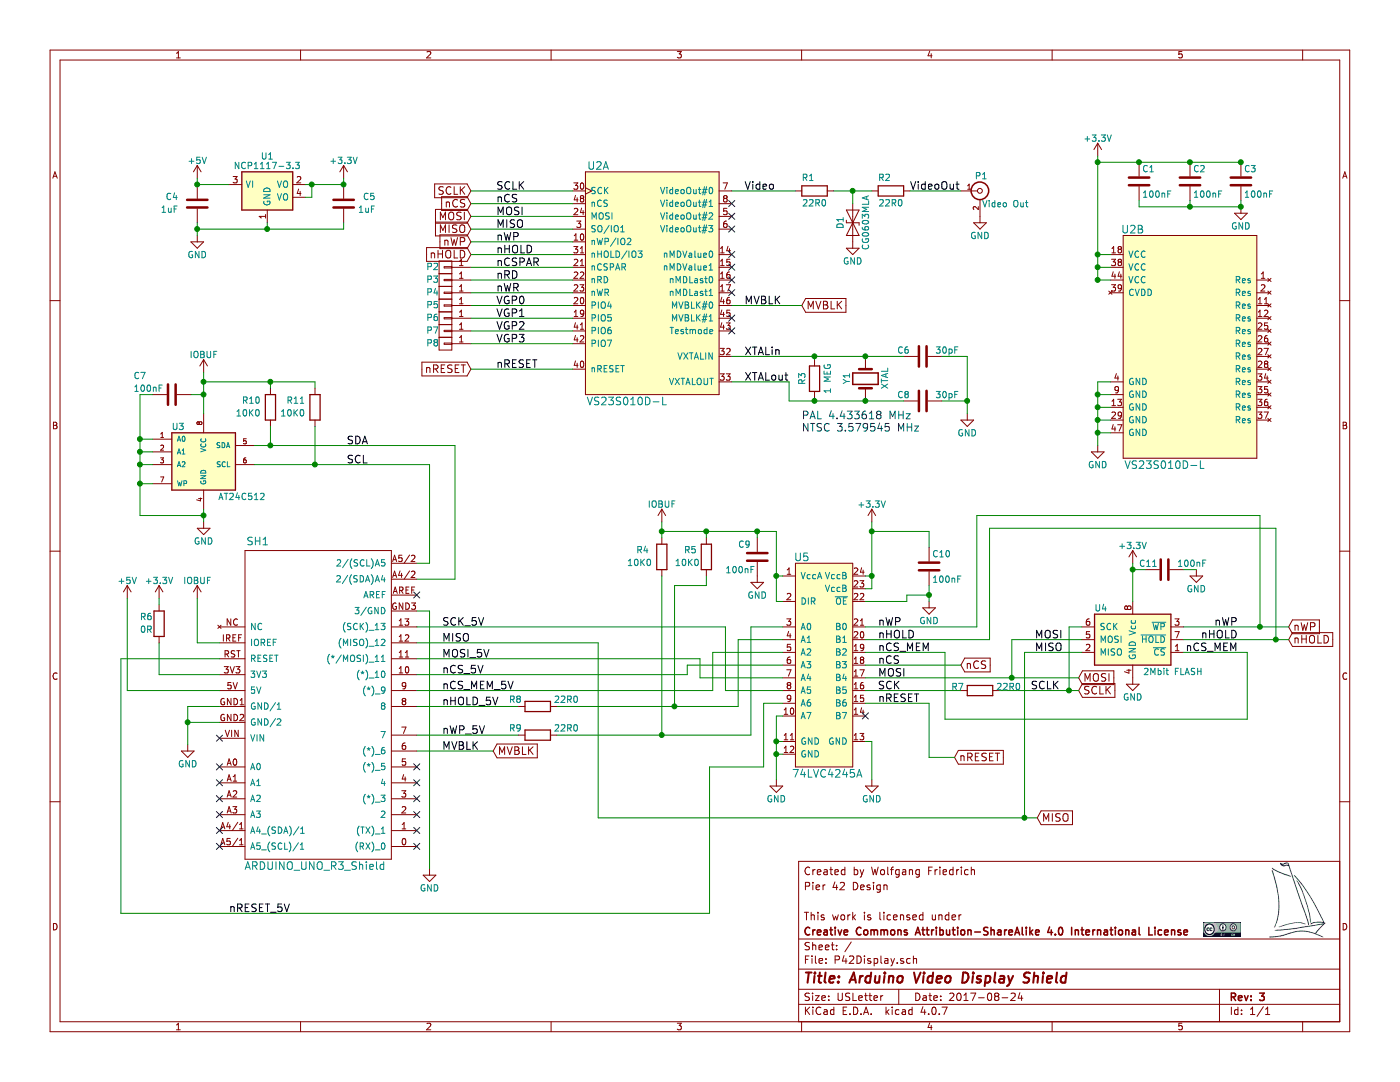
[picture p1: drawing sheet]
EESchema Schematic File Version 2
LIBS:power
LIBS:device
LIBS:transistors
LIBS:conn
LIBS:linear
LIBS:regul
LIBS:74xx
LIBS:cmos4000
LIBS:adc-dac
LIBS:memory
LIBS:xilinx
LIBS:microcontrollers
LIBS:dsp
LIBS:microchip
LIBS:analog_switches
LIBS:motorola
LIBS:texas
LIBS:intel
LIBS:audio
LIBS:interface
LIBS:digital-audio
LIBS:philips
LIBS:display
LIBS:cypress
LIBS:siliconi
LIBS:opto
LIBS:atmel
LIBS:contrib
LIBS:valves
LIBS:P42Display
LIBS:shield_arduino
LIBS:P42Display-cache
EELAYER 25 0
EELAYER END
$Descr USLetter 11000 8500
encoding utf-8
Sheet 1 1
Title "Arduino Video Display Shield"
Date "2017-08-24"
Rev "3"
Comp "Creative Commons Attribution-ShareAlike 4.0 International License"
Comment1 "This work is licensed under "
Comment2 ""
Comment3 "Pier 42 Design"
Comment4 "Created by Wolfgang Friedrich"
$EndDescr
$Comp
L BNC P1
U 1 1
P 7700 1500
F 0 "P1" H 7710 1620 50  0000 C CNN
F 1 "Video Out" H 7900 1400 50  0000 C CNN
F 2 "project:CUI_RCJ-01x" H 7700 1500 50  0001 C CNN
F 3 "" H 7700 1500 50  0000 C CNN
F 4 "CONN RCA JACK MONO 3.2MM R/A" H 7700 1500 60  0001 C CNN "BOM Description"
F 5 "CUI" H 7700 1500 60  0001 C CNN "Mfr1"
F 6 "RCJ-014" H 7700 1500 60  0001 C CNN "Mfr1PN"
	1    7700 1500
	1    0    0    -1  
$EndComp
$Comp
L VS23S010C-L U2
U 1 1
P 4600 3100
F 0 "U2" H 4700 4900 60  0000 C CNN
F 1 "VS23S010D-L" H 4925 3050 60  0000 C CNN
F 2 "Housings_QFP:LQFP-48_7x7mm_Pitch0.5mm" H 5750 3700 60  0001 C CNN
F 3 "" H 5750 3700 60  0001 C CNN
F 4 "VLSI" H 4600 3100 60  0001 C CNN "Mfr1"
F 5 "IC SPI PARALLEL MEM+VIDEO OUT, TQFP-48" H 4600 3100 60  0001 C CNN "BOM Description"
F 6 "VS23S010D-L" H 4600 3100 60  0001 C CNN "Mfr1PN"
	1    4600 3100
	1    0    0    -1  
$EndComp
$Comp
L VS23S010C-L U2
U 2 1
P 8825 3600
F 0 "U2" H 8900 5400 60  0000 C CNN
F 1 "VS23S010D-L" H 9150 3550 60  0000 C CNN
F 2 "Housings_QFP:LQFP-48_7x7mm_Pitch0.5mm" H 9975 4200 60  0001 C CNN
F 3 "" H 9975 4200 60  0001 C CNN
F 4 "VLSI" H 8825 3600 60  0001 C CNN "Mfr1"
F 5 "IC SPI PARALLEL MEM+VIDEO OUT, TQFP-48" H 8825 3600 60  0001 C CNN "BOM Description"
F 6 "VS23S010D-L" H 8825 3600 60  0001 C CNN "Mfr1PN"
	2    8825 3600
	1    0    0    -1  
$EndComp
$Comp
L GND #PWR01
U 1 1
P 8625 3500
F 0 "#PWR01" H 8625 3250 50  0001 C CNN
F 1 "GND" H 8625 3350 50  0000 C CNN
F 2 "" H 8625 3500 50  0000 C CNN
F 3 "" H 8625 3500 50  0000 C CNN
	1    8625 3500
	1    0    0    -1  
$EndComp
$Comp
L C C3
U 1 1
P 9750 1425
F 0 "C3" H 9775 1525 50  0000 L CNN
F 1 "100nF" H 9775 1325 50  0000 L CNN
F 2 "Capacitors_SMD:C_0603" H 9788 1275 50  0001 C CNN
F 3 "" H 9750 1425 50  0000 C CNN
F 4 "Cap, 100nF, +-10%, X7R, 0603" H 9750 1425 60  0001 C CNN "BOM Description"
F 5 "generic" H 9750 1425 60  0001 C CNN "Mfr1"
F 6 "na" H 9750 1425 60  0001 C CNN "Mfr1PN"
	1    9750 1425
	1    0    0    -1  
$EndComp
$Comp
L GND #PWR02
U 1 1
P 9750 1625
F 0 "#PWR02" H 9750 1375 50  0001 C CNN
F 1 "GND" H 9750 1475 50  0000 C CNN
F 2 "" H 9750 1625 50  0000 C CNN
F 3 "" H 9750 1625 50  0000 C CNN
	1    9750 1625
	1    0    0    -1  
$EndComp
$Comp
L ARDUINO_as_UNO SH1
U 1 1
P 2475 5600
F 0 "SH1" H 2025 6950 60  0000 C CNN
F 1 "ARDUINO_UNO_R3_Shield" H 2475 4400 60  0000 C CNN
F 2 "SHIELD_ARDUINO:ARDUINO_as_UNO_R3_CONTOUR" H 2275 5375 60  0001 C CNN
F 3 "" H 2275 5375 60  0000 C CNN
F 4 "Header Arduino Shield " H 2475 5600 60  0001 C CNN "BOM Description"
	1    2475 5600
	1    0    0    -1  
$EndComp
$Comp
L +3.3V #PWR03
U 1 1
P 1250 4700
F 0 "#PWR03" H 1250 4550 50  0001 C CNN
F 1 "+3.3V" H 1250 4840 50  0000 C CNN
F 2 "" H 1250 4700 50  0000 C CNN
F 3 "" H 1250 4700 50  0000 C CNN
	1    1250 4700
	1    0    0    -1  
$EndComp
$Comp
L +3.3V #PWR04
U 1 1
P 8625 1225
F 0 "#PWR04" H 8625 1075 50  0001 C CNN
F 1 "+3.3V" H 8625 1365 50  0000 C CNN
F 2 "" H 8625 1225 50  0000 C CNN
F 3 "" H 8625 1225 50  0000 C CNN
	1    8625 1225
	1    0    0    -1  
$EndComp
$Comp
L C C2
U 1 1
P 9350 1425
F 0 "C2" H 9375 1525 50  0000 L CNN
F 1 "100nF" H 9375 1325 50  0000 L CNN
F 2 "Capacitors_SMD:C_0603" H 9388 1275 50  0001 C CNN
F 3 "" H 9350 1425 50  0000 C CNN
F 4 "Cap, 100nF, +-10%, X7R, 0603" H 9350 1425 60  0001 C CNN "BOM Description"
F 5 "generic" H 9350 1425 60  0001 C CNN "Mfr1"
F 6 "na" H 9350 1425 60  0001 C CNN "Mfr1PN"
	1    9350 1425
	1    0    0    -1  
$EndComp
$Comp
L C C1
U 1 1
P 8950 1425
F 0 "C1" H 8975 1525 50  0000 L CNN
F 1 "100nF" H 8975 1325 50  0000 L CNN
F 2 "Capacitors_SMD:C_0603" H 8988 1275 50  0001 C CNN
F 3 "" H 8950 1425 50  0000 C CNN
F 4 "Cap, 100nF, +-10%, X7R, 0603" H 8950 1425 60  0001 C CNN "BOM Description"
F 5 "generic" H 8950 1425 60  0001 C CNN "Mfr1"
F 6 "na" H 8950 1425 60  0001 C CNN "Mfr1PN"
	1    8950 1425
	1    0    0    -1  
$EndComp
$Comp
L R R3
U 1 1
P 6400 2975
F 0 "R3" V 6300 2975 50  0000 C CNN
F 1 "1 MEG" V 6500 2975 50  0000 C CNN
F 2 "Resistors_SMD:R_0603" V 6330 2975 50  0001 C CNN
F 3 "" H 6400 2975 50  0000 C CNN
F 4 "RES, 1MEG, 1%, 0.125W, 0603" V 6400 2975 60  0001 C CNN "BOM Description"
	1    6400 2975
	1    0    0    -1  
$EndComp
$Comp
L Crystal Y1
U 1 1
P 6800 2975
F 0 "Y1" H 6800 3125 50  0000 C CNN
F 1 "XTAL" H 6800 2825 50  0000 C CNN
F 2 "Crystals:Crystal_SMD_HC49-SD" H 6800 2975 50  0001 C CNN
F 3 "" H 6800 2975 50  0000 C CNN
F 4 "CRYSTAL 3.579545MHZ 18PF NTSC HC-49-SMD" H 6800 2975 60  0001 C CNN "BOM Description"
F 5 "Abracon" H 6800 2975 60  0001 C CNN "Mfr1"
F 6 "ABLS-3.579545MHZ-D-4-T" H 6800 2975 60  0001 C CNN "Mfr1PN"
F 7 "PAL" H 6800 2975 60  0001 C CNN "Note"
F 8 "CRYSTAL 4.433619MHZ 18PF PAL HC49-SMD" H 6800 2975 60  0001 C CNN "BOM2"
F 9 "Abracon" H 6800 2975 60  0001 C CNN "Mfr2"
F 10 "ABLS-4.433619MHZ-B4-T" H 6800 2975 60  0001 C CNN "Mfr2PN"
	1    6800 2975
	0    -1   -1   0   
$EndComp
$Comp
L C C6
U 1 1
P 7250 2800
F 0 "C6" V 7200 2600 50  0000 L CNN
F 1 "30pF" V 7200 2900 50  0000 L CNN
F 2 "Capacitors_SMD:C_0603" H 7288 2650 50  0001 C CNN
F 3 "" H 7250 2800 50  0000 C CNN
F 4 "Cap Cer, 30pF, +-10%, NP0, 0603" V 7250 2800 60  0001 C CNN "BOM Description"
F 5 "generic" V 7250 2800 60  0001 C CNN "Mfr1"
F 6 "na" V 7250 2800 60  0001 C CNN "Mfr1PN"
	1    7250 2800
	0    1    1    0   
$EndComp
Text Label 3900 2900 0    60   ~ 0
nRESET
$Comp
L GND #PWR05
U 1 1
P 7600 3250
F 0 "#PWR05" H 7600 3000 50  0001 C CNN
F 1 "GND" H 7600 3100 50  0000 C CNN
F 2 "" H 7600 3250 50  0000 C CNN
F 3 "" H 7600 3250 50  0000 C CNN
	1    7600 3250
	1    0    0    -1  
$EndComp
$Comp
L GND #PWR06
U 1 1
P 7700 1700
F 0 "#PWR06" H 7700 1450 50  0001 C CNN
F 1 "GND" H 7700 1550 50  0000 C CNN
F 2 "" H 7700 1700 50  0000 C CNN
F 3 "" H 7700 1700 50  0000 C CNN
	1    7700 1700
	1    0    0    -1  
$EndComp
$Comp
L +5V #PWR07
U 1 1
P 1000 4700
F 0 "#PWR07" H 1000 4550 50  0001 C CNN
F 1 "+5V" H 1000 4840 50  0000 C CNN
F 2 "" H 1000 4700 50  0000 C CNN
F 3 "" H 1000 4700 50  0000 C CNN
	1    1000 4700
	1    0    0    -1  
$EndComp
Text Notes 6300 3400 0    60   ~ 0
PAL 4.433618 MHz\nNTSC 3.579545 MHz
$Comp
L C C8
U 1 1
P 7250 3150
F 0 "C8" V 7200 2950 50  0000 L CNN
F 1 "30pF" V 7200 3250 50  0000 L CNN
F 2 "Capacitors_SMD:C_0603" H 7288 3000 50  0001 C CNN
F 3 "" H 7250 3150 50  0000 C CNN
F 4 "Cap Cer, 30pF, +-10%, NP0, 0603" V 7250 3150 60  0001 C CNN "BOM Description"
F 5 "generic" V 7250 3150 60  0001 C CNN "Mfr1"
F 6 "na" V 7250 3150 60  0001 C CNN "Mfr1PN"
	1    7250 3150
	0    1    1    0   
$EndComp
$Comp
L R R2
U 1 1
P 7000 1500
F 0 "R2" V 7100 1550 50  0000 C CNN
F 1 "22R0" V 6900 1500 50  0000 C CNN
F 2 "Resistors_SMD:R_0603" V 6930 1500 50  0001 C CNN
F 3 "" H 7000 1500 50  0000 C CNN
F 4 "RES, 22R0, 1%, 0.1W, 0603" V 7000 1500 60  0001 C CNN "BOM Description"
	1    7000 1500
	0    -1   -1   0   
$EndComp
$Comp
L GND #PWR08
U 1 1
P 1475 5850
F 0 "#PWR08" H 1475 5600 50  0001 C CNN
F 1 "GND" H 1475 5700 50  0000 C CNN
F 2 "" H 1475 5850 50  0000 C CNN
F 3 "" H 1475 5850 50  0000 C CNN
	1    1475 5850
	1    0    0    -1  
$EndComp
$Comp
L GND #PWR09
U 1 1
P 3375 6825
F 0 "#PWR09" H 3375 6575 50  0001 C CNN
F 1 "GND" H 3375 6675 50  0000 C CNN
F 2 "" H 3375 6825 50  0000 C CNN
F 3 "" H 3375 6825 50  0000 C CNN
	1    3375 6825
	1    0    0    -1  
$EndComp
Text Label 3475 4925 0    60   ~ 0
SCK_5V
Text Label 3475 5050 0    60   ~ 0
MISO
Text Label 3475 5175 0    60   ~ 0
MOSI_5V
Text Label 3475 5300 0    60   ~ 0
nCS_5V
Text Label 3475 5775 0    60   ~ 0
nWP_5V
Text Label 3475 5550 0    60   ~ 0
nHOLD_5V
Text Label 3475 5425 0    60   ~ 0
nCS_MEM_5V
Text Label 3475 5900 0    60   ~ 0
MVBLK
$Comp
L GND #PWR010
U 1 1
P 6850 6125
F 0 "#PWR010" H 6850 5875 50  0001 C CNN
F 1 "GND" H 6850 5975 50  0000 C CNN
F 2 "" H 6850 6125 50  0000 C CNN
F 3 "" H 6850 6125 50  0000 C CNN
	1    6850 6125
	1    0    0    -1  
$EndComp
Text Label 3900 1500 0    60   ~ 0
SCLK
Text Label 3900 1600 0    60   ~ 0
nCS
Text Label 3900 1700 0    60   ~ 0
MOSI
Text Label 3900 1800 0    60   ~ 0
MISO
Text Label 3900 1900 0    60   ~ 0
nWP
Text Label 3900 2000 0    60   ~ 0
nHOLD
Text Label 5850 2400 0    60   ~ 0
MVBLK
Text Label 6900 5125 0    60   ~ 0
nCS_MEM
Text Label 6900 5025 0    60   ~ 0
nHOLD
Text Label 6900 4925 0    60   ~ 0
nWP
Text Label 6900 5325 0    60   ~ 0
MOSI
Text Label 6900 5225 0    60   ~ 0
nCS
$Comp
L AT24CS64-SSHM U3
U 1 1
P 1600 3600
F 0 "U3" H 1400 3850 50  0000 C CNN
F 1 "AT24C512" H 1900 3300 50  0000 C CNN
F 2 "SMD_Packages:SOIC-8-N" H 1600 3600 50  0001 C CIN
F 3 "" H 1600 3600 50  0000 C CNN
F 4 "AT24CS64-SSHM" H 1600 3600 60  0001 C CNN "Mfr1PN"
F 5 "Atmel" H 1600 3600 60  0001 C CNN "Mfr1"
F 6 "IC, Memory, I2C, 512Kbit, SO-08" H 1600 3600 60  0001 C CNN "BOM Description"
	1    1600 3600
	1    0    0    -1  
$EndComp
$Comp
L GND #PWR011
U 1 1
P 1600 4100
F 0 "#PWR011" H 1600 3850 50  0001 C CNN
F 1 "GND" H 1600 3950 50  0000 C CNN
F 2 "" H 1600 4100 50  0000 C CNN
F 3 "" H 1600 4100 50  0000 C CNN
	1    1600 4100
	1    0    0    -1  
$EndComp
$Comp
L C C7
U 1 1
P 1350 3100
F 0 "C7" V 1200 2800 50  0000 L CNN
F 1 "100nF" V 1300 2800 50  0000 L CNN
F 2 "Capacitors_SMD:C_0603" H 1388 2950 50  0001 C CNN
F 3 "" H 1350 3100 50  0000 C CNN
F 4 "Cap, 100nF, +-10%, X7R, 0603" H 1350 3100 60  0001 C CNN "BOM Description"
F 5 "generic" H 1350 3100 60  0001 C CNN "Mfr1"
F 6 "na" H 1350 3100 60  0001 C CNN "Mfr1PN"
	1    1350 3100
	0    1    1    0   
$EndComp
NoConn ~ 5750 1600
NoConn ~ 5750 1700
NoConn ~ 5750 1800
NoConn ~ 5750 2000
NoConn ~ 5750 2100
NoConn ~ 5750 2200
NoConn ~ 5750 2300
NoConn ~ 5750 2500
NoConn ~ 3275 6650
NoConn ~ 3275 6525
NoConn ~ 3275 6400
NoConn ~ 3275 6275
NoConn ~ 3275 6150
NoConn ~ 3275 6025
NoConn ~ 1725 6650
NoConn ~ 1725 6525
NoConn ~ 1725 6400
NoConn ~ 1725 6275
NoConn ~ 1725 6150
NoConn ~ 1725 6025
NoConn ~ 1725 5800
NoConn ~ 3275 4675
Text Label 5850 1500 0    60   ~ 0
Video
Text Label 7150 1500 0    60   ~ 0
VideoOut
Text Label 5850 2800 0    60   ~ 0
XTALin
Text Label 5850 3000 0    60   ~ 0
XTALout
$Comp
L R R1
U 1 1
P 6400 1500
F 0 "R1" V 6500 1550 50  0000 C CNN
F 1 "22R0" V 6300 1500 50  0000 C CNN
F 2 "Resistors_SMD:R_0603" V 6330 1500 50  0001 C CNN
F 3 "" H 6400 1500 50  0000 C CNN
F 4 "RES, 22R0, 1%, 0.1W, 0603" V 6400 1500 60  0001 C CNN "BOM Description"
	1    6400 1500
	0    -1   -1   0   
$EndComp
$Comp
L NCP1117ST33T3G_MountingTab U1
U 1 1
P 2100 1450
F 0 "U1" H 2100 1675 50  0000 C CNN
F 1 "NCP1117-3.3" H 2100 1600 50  0000 C CNN
F 2 "TO_SOT_Packages_SMD:SOT-223" H 2150 1200 50  0001 L CNN
F 3 "" H 2100 1450 50  0000 C CNN
F 4 "IC REG LDO 3.3V 1A SOT223" H 2100 1450 60  0001 C CNN "BOM Description"
F 5 "Diodes Inc" H 2100 1450 60  0001 C CNN "Mfr1"
F 6 "AZ1117EH-3.3TRG1" H 2100 1450 60  0001 C CNN "Mfr1PN"
	1    2100 1450
	1    0    0    -1  
$EndComp
$Comp
L C C5
U 1 1
P 2700 1600
F 0 "C5" H 2450 1550 50  0000 L CNN
F 1 "1uF" H 2450 1650 50  0000 L CNN
F 2 "Capacitors_SMD:C_0603" H 2738 1450 50  0001 C CNN
F 3 "" H 2700 1600 50  0000 C CNN
F 4 "Cap, 1uF, +-10%, X7R, 0603" H 2700 1600 60  0001 C CNN "BOM Description"
F 5 "generic" H 2700 1600 60  0001 C CNN "Mfr1"
F 6 "na" H 2700 1600 60  0001 C CNN "Mfr1PN"
	1    2700 1600
	-1   0    0    1   
$EndComp
$Comp
L C C4
U 1 1
P 1550 1600
F 0 "C4" H 1700 1550 50  0000 L CNN
F 1 "1uF" H 1700 1650 50  0000 L CNN
F 2 "Capacitors_SMD:C_0603" H 1588 1450 50  0001 C CNN
F 3 "" H 1550 1600 50  0000 C CNN
F 4 "Cap, 1uF, +-10%, X7R, 0603" H 1550 1600 60  0001 C CNN "BOM Description"
F 5 "generic" H 1550 1600 60  0001 C CNN "Mfr1"
F 6 "na" H 1550 1600 60  0001 C CNN "Mfr1PN"
	1    1550 1600
	-1   0    0    1   
$EndComp
$Comp
L +5V #PWR012
U 1 1
P 1550 1400
F 0 "#PWR012" H 1550 1250 50  0001 C CNN
F 1 "+5V" H 1550 1540 50  0000 C CNN
F 2 "" H 1550 1400 50  0000 C CNN
F 3 "" H 1550 1400 50  0000 C CNN
	1    1550 1400
	1    0    0    -1  
$EndComp
$Comp
L GND #PWR013
U 1 1
P 1550 1850
F 0 "#PWR013" H 1550 1600 50  0001 C CNN
F 1 "GND" H 1550 1700 50  0000 C CNN
F 2 "" H 1550 1850 50  0000 C CNN
F 3 "" H 1550 1850 50  0000 C CNN
	1    1550 1850
	1    0    0    -1  
$EndComp
$Comp
L +3.3V #PWR014
U 1 1
P 2700 1400
F 0 "#PWR014" H 2700 1250 50  0001 C CNN
F 1 "+3.3V" H 2700 1540 50  0000 C CNN
F 2 "" H 2700 1400 50  0000 C CNN
F 3 "" H 2700 1400 50  0000 C CNN
	1    2700 1400
	1    0    0    -1  
$EndComp
$Comp
L R R6
U 1 1
P 1250 4900
F 0 "R6" H 1350 4850 50  0000 C CNN
F 1 "0R" H 1350 4950 50  0000 C CNN
F 2 "Resistors_SMD:R_0603" V 1180 4900 50  0001 C CNN
F 3 "" H 1250 4900 50  0000 C CNN
F 4 "RES, 0R0, 1A, 0603" V 1250 4900 60  0001 C CNN "BOM Description"
	1    1250 4900
	-1   0    0    1   
$EndComp
Text Label 3900 2500 0    60   ~ 0
VGP1
Text Label 3900 2400 0    60   ~ 0
VGP0
Text Label 3900 2700 0    60   ~ 0
VGP3
Text Label 3900 2600 0    60   ~ 0
VGP2
$Comp
L CONN_01X01 P5
U 1 1
P 3500 2400
F 0 "P5" H 3600 2400 50  0000 C CNN
F 1 "VGP0" H 3800 2400 50  0001 C CNN
F 2 "Measurement_Points:Measurement_Point_Round-TH_Small" H 3500 2400 50  0001 C CNN
F 3 "" H 3500 2400 50  0000 C CNN
	1    3500 2400
	-1   0    0    1   
$EndComp
$Comp
L CONN_01X01 P6
U 1 1
P 3500 2500
F 0 "P6" H 3600 2500 50  0000 C CNN
F 1 "VGP1" H 3800 2500 50  0001 C CNN
F 2 "Measurement_Points:Measurement_Point_Round-TH_Small" H 3500 2500 50  0001 C CNN
F 3 "" H 3500 2500 50  0000 C CNN
	1    3500 2500
	-1   0    0    1   
$EndComp
$Comp
L CONN_01X01 P7
U 1 1
P 3500 2600
F 0 "P7" H 3600 2600 50  0000 C CNN
F 1 "VGP2" H 3800 2600 50  0001 C CNN
F 2 "Measurement_Points:Measurement_Point_Round-TH_Small" H 3500 2600 50  0001 C CNN
F 3 "" H 3500 2600 50  0000 C CNN
	1    3500 2600
	-1   0    0    1   
$EndComp
$Comp
L CONN_01X01 P8
U 1 1
P 3500 2700
F 0 "P8" H 3600 2700 50  0000 C CNN
F 1 "VGP3" V 3600 2700 50  0001 C CNN
F 2 "Measurement_Points:Measurement_Point_Round-TH_Small" H 3500 2700 50  0001 C CNN
F 3 "" H 3500 2700 50  0000 C CNN
	1    3500 2700
	-1   0    0    1   
$EndComp
Text Label 3900 2200 0    60   ~ 0
nRD
Text Label 3900 2100 0    60   ~ 0
nCSPAR
Text Label 3900 2300 0    60   ~ 0
nWR
$Comp
L CONN_01X01 P2
U 1 1
P 3500 2100
F 0 "P2" H 3600 2100 50  0000 C CNN
F 1 "nCS" H 3800 2100 50  0001 C CNN
F 2 "Measurement_Points:Measurement_Point_Round-TH_Small" H 3500 2100 50  0001 C CNN
F 3 "" H 3500 2100 50  0000 C CNN
	1    3500 2100
	-1   0    0    1   
$EndComp
$Comp
L CONN_01X01 P3
U 1 1
P 3500 2200
F 0 "P3" H 3600 2200 50  0000 C CNN
F 1 "nRD" H 3800 2200 50  0001 C CNN
F 2 "Measurement_Points:Measurement_Point_Round-TH_Small" H 3500 2200 50  0001 C CNN
F 3 "" H 3500 2200 50  0000 C CNN
	1    3500 2200
	-1   0    0    1   
$EndComp
$Comp
L CONN_01X01 P4
U 1 1
P 3500 2300
F 0 "P4" H 3600 2300 50  0000 C CNN
F 1 "nWR" V 3600 2300 50  0001 C CNN
F 2 "Measurement_Points:Measurement_Point_Round-TH_Small" H 3500 2300 50  0001 C CNN
F 3 "" H 3500 2300 50  0000 C CNN
	1    3500 2300
	-1   0    0    1   
$EndComp
Text Label 2725 3650 0    60   ~ 0
SCL
Text Label 2725 3500 0    60   ~ 0
SDA
$Comp
L AT25_EEPROM U4
U 1 1
P 8900 5025
F 0 "U4" H 9100 5275 50  0000 L CNN
F 1 "2Mbit FLASH" H 8350 4775 50  0000 L CNN
F 2 "SMD_Packages:SOIC-8-N" H 8550 4975 50  0001 C CNN
F 3 "" H 8550 4975 50  0001 C CNN
F 4 "IC FLASH 2MBIT 8SOIC" H 8900 5025 60  0001 C CNN "BOM Description"
F 5 "W25X20CLSNIG" H 8900 5025 60  0001 C CNN "Mfr1PN"
F 6 "Winbond" H 8900 5025 60  0001 C CNN "Mfr1"
	1    8900 5025
	-1   0    0    -1  
$EndComp
$Comp
L C C11
U 1 1
P 9150 4475
F 0 "C11" V 9100 4275 50  0000 L CNN
F 1 "100nF" V 9100 4575 50  0000 L CNN
F 2 "Capacitors_SMD:C_0603" H 9188 4325 50  0001 C CNN
F 3 "" H 9150 4475 50  0000 C CNN
F 4 "Cap, 100nF, +-10%, X7R, 0603" H 9150 4475 60  0001 C CNN "BOM Description"
F 5 "generic" H 9150 4475 60  0001 C CNN "Mfr1"
F 6 "na" H 9150 4475 60  0001 C CNN "Mfr1PN"
	1    9150 4475
	0    1    1    0   
$EndComp
$Comp
L +3.3V #PWR015
U 1 1
P 8900 4425
F 0 "#PWR015" H 8900 4275 50  0001 C CNN
F 1 "+3.3V" H 8900 4565 50  0000 C CNN
F 2 "" H 8900 4425 50  0000 C CNN
F 3 "" H 8900 4425 50  0000 C CNN
	1    8900 4425
	-1   0    0    -1  
$EndComp
$Comp
L GND #PWR016
U 1 1
P 8900 5325
F 0 "#PWR016" H 8900 5075 50  0001 C CNN
F 1 "GND" H 8900 5175 50  0000 C CNN
F 2 "" H 8900 5325 50  0000 C CNN
F 3 "" H 8900 5325 50  0000 C CNN
	1    8900 5325
	-1   0    0    -1  
$EndComp
$Comp
L GND #PWR017
U 1 1
P 9400 4475
F 0 "#PWR017" H 9400 4225 50  0001 C CNN
F 1 "GND" H 9400 4325 50  0000 C CNN
F 2 "" H 9400 4475 50  0000 C CNN
F 3 "" H 9400 4475 50  0000 C CNN
	1    9400 4475
	1    0    0    -1  
$EndComp
Text Label 9725 5125 2    60   ~ 0
nCS_MEM
Text Label 8325 5425 2    60   ~ 0
SCLK
Text Label 8350 5025 2    60   ~ 0
MOSI
Text Label 8350 5125 2    60   ~ 0
MISO
Text Label 9725 4925 2    60   ~ 0
nWP
Text Label 9725 5025 2    60   ~ 0
nHOLD
$Comp
L R R4
U 1 1
P 5200 4375
F 0 "R4" H 5350 4325 50  0000 C CNN
F 1 "10K0" H 5375 4425 50  0000 C CNN
F 2 "Resistors_SMD:R_0603" V 5130 4375 50  0001 C CNN
F 3 "" H 5200 4375 50  0000 C CNN
F 4 "RES, 10K0, 1%, 0.1W, 0603" V 5200 4375 60  0001 C CNN "BOM Description"
	1    5200 4375
	-1   0    0    1   
$EndComp
$Comp
L R R5
U 1 1
P 5550 4375
F 0 "R5" H 5675 4325 50  0000 C CNN
F 1 "10K0" H 5700 4425 50  0000 C CNN
F 2 "Resistors_SMD:R_0603" V 5480 4375 50  0001 C CNN
F 3 "" H 5550 4375 50  0000 C CNN
F 4 "RES, 10K0, 1%, 0.1W, 0603" V 5550 4375 60  0001 C CNN "BOM Description"
	1    5550 4375
	-1   0    0    1   
$EndComp
$Comp
L D_TVS D1
U 1 1
P 6700 1750
F 0 "D1" H 6700 1850 50  0000 C CNN
F 1 "CG0603MLA" H 6700 1650 50  0000 C CNN
F 2 "Capacitors_SMD:C_0603" H 6700 1750 50  0001 C CNN
F 3 "" H 6700 1750 50  0001 C CNN
F 4 "Diode TVS 8V 30A 0603" H 6700 1750 60  0001 C CNN "BOM Description"
F 5 "Bourns" H 6700 1750 60  0001 C CNN "Mfr1"
F 6 "CG0603MLA-5.5ME" H 6700 1750 60  0001 C CNN "Mfr1PN"
	1    6700 1750
	0    -1   -1   0   
$EndComp
$Comp
L GND #PWR018
U 1 1
P 6700 1900
F 0 "#PWR018" H 6700 1650 50  0001 C CNN
F 1 "GND" H 6700 1750 50  0000 C CNN
F 2 "" H 6700 1900 50  0000 C CNN
F 3 "" H 6700 1900 50  0000 C CNN
	1    6700 1900
	1    0    0    -1  
$EndComp
$Comp
L C C10
U 1 1
P 7300 4450
F 0 "C10" H 7325 4550 50  0000 L CNN
F 1 "100nF" H 7325 4350 50  0000 L CNN
F 2 "Capacitors_SMD:C_0603" H 7338 4300 50  0001 C CNN
F 3 "" H 7300 4450 50  0000 C CNN
F 4 "Cap, 100nF, +-10%, X7R, 0603" H 7300 4450 60  0001 C CNN "BOM Description"
F 5 "generic" H 7300 4450 60  0001 C CNN "Mfr1"
F 6 "na" H 7300 4450 60  0001 C CNN "Mfr1PN"
	1    7300 4450
	1    0    0    -1  
$EndComp
$Comp
L C C9
U 1 1
P 5950 4375
F 0 "C9" H 5800 4475 50  0000 L CNN
F 1 "100nF" H 5700 4275 50  0000 L CNN
F 2 "Capacitors_SMD:C_0603" H 5988 4225 50  0001 C CNN
F 3 "" H 5950 4375 50  0000 C CNN
F 4 "Cap, 100nF, +-10%, X7R, 0603" H 5950 4375 60  0001 C CNN "BOM Description"
F 5 "generic" H 5950 4375 60  0001 C CNN "Mfr1"
F 6 "na" H 5950 4375 60  0001 C CNN "Mfr1PN"
	1    5950 4375
	1    0    0    -1  
$EndComp
$Comp
L GND #PWR019
U 1 1
P 5950 4525
F 0 "#PWR019" H 5950 4275 50  0001 C CNN
F 1 "GND" H 5950 4375 50  0000 C CNN
F 2 "" H 5950 4525 50  0000 C CNN
F 3 "" H 5950 4525 50  0000 C CNN
	1    5950 4525
	1    0    0    -1  
$EndComp
$Comp
L GND #PWR020
U 1 1
P 7300 4725
F 0 "#PWR020" H 7300 4475 50  0001 C CNN
F 1 "GND" H 7300 4575 50  0000 C CNN
F 2 "" H 7300 4725 50  0000 C CNN
F 3 "" H 7300 4725 50  0000 C CNN
	1    7300 4725
	1    0    0    -1  
$EndComp
$Comp
L +3.3V #PWR021
U 1 1
P 6850 4100
F 0 "#PWR021" H 6850 3950 50  0001 C CNN
F 1 "+3.3V" H 6850 4240 50  0000 C CNN
F 2 "" H 6850 4100 50  0000 C CNN
F 3 "" H 6850 4100 50  0000 C CNN
	1    6850 4100
	-1   0    0    -1  
$EndComp
Text GLabel 3875 5900 2    60   Input ~ 0
MVBLK
Text GLabel 7550 5225 2    60   Input ~ 0
nCS
Text GLabel 6300 2400 2    60   Input ~ 0
MVBLK
NoConn ~ 5750 2600
Text GLabel 3700 2900 0    60   Input ~ 0
nRESET
Text GLabel 7500 5950 2    60   Input ~ 0
nRESET
Text GLabel 3700 1500 0    60   Input ~ 0
SCLK
Text GLabel 3700 1600 0    60   Input ~ 0
nCS
Text GLabel 3700 1700 0    60   Input ~ 0
MOSI
Text GLabel 3700 1800 0    60   Input ~ 0
MISO
Text GLabel 3700 1900 0    60   Input ~ 0
nWP
Text GLabel 3700 2000 0    60   Input ~ 0
nHOLD
$Comp
L 74LVC4245A U5
U 1 1
P 6450 5225
F 0 "U5" H 6300 6075 60  0000 C CNN
F 1 "74LVC4245A" H 6500 4375 60  0000 C CNN
F 2 "Housings_SSOP:TSSOP-24_4.4x7.8mm_Pitch0.65mm" H 6250 4725 60  0001 C CNN
F 3 "" H 6250 4725 60  0001 C CNN
F 4 "74LVC4245APW" H 6450 5225 60  0001 C CNN "Mfr1PN"
F 5 "Nexperia" H 6450 5225 60  0001 C CNN "Mfr1"
F 6 "IC TRANSCVR TRI-ST DL 24TSSOP" H 6450 5225 60  0001 C CNN "BOM Description"
	1    6450 5225
	1    0    0    -1  
$EndComp
$Comp
L GND #PWR022
U 1 1
P 6100 6125
F 0 "#PWR022" H 6100 5875 50  0001 C CNN
F 1 "GND" H 6100 5975 50  0000 C CNN
F 2 "" H 6100 6125 50  0000 C CNN
F 3 "" H 6100 6125 50  0000 C CNN
	1    6100 6125
	1    0    0    -1  
$EndComp
NoConn ~ 6800 5625
Text Label 6900 5525 0    60   ~ 0
nRESET
Text Label 1800 7175 0    60   ~ 0
nRESET_5V
Text Label 7075 5425 2    60   ~ 0
SCK
Text GLabel 8475 5425 2    60   Input ~ 0
SCLK
Text GLabel 8475 5325 2    60   Input ~ 0
MOSI
Text GLabel 8150 6425 2    60   Input ~ 0
MISO
Text GLabel 10125 4925 2    60   Input ~ 0
nWP
Text GLabel 10125 5025 2    60   Input ~ 0
nHOLD
$Comp
L R R10
U 1 1
P 2125 3200
F 0 "R10" H 2275 3150 50  0000 C CNN
F 1 "10K0" H 2300 3250 50  0000 C CNN
F 2 "Resistors_SMD:R_0603" V 2055 3200 50  0001 C CNN
F 3 "" H 2125 3200 50  0000 C CNN
F 4 "RES, 10K0, 1%, 0.1W, 0603" V 2125 3200 60  0001 C CNN "BOM Description"
	1    2125 3200
	-1   0    0    1   
$EndComp
$Comp
L R R11
U 1 1
P 2475 3200
F 0 "R11" H 2625 3150 50  0000 C CNN
F 1 "10K0" H 2650 3250 50  0000 C CNN
F 2 "Resistors_SMD:R_0603" V 2405 3200 50  0001 C CNN
F 3 "" H 2475 3200 50  0000 C CNN
F 4 "RES, 10K0, 1%, 0.1W, 0603" V 2475 3200 60  0001 C CNN "BOM Description"
	1    2475 3200
	-1   0    0    1   
$EndComp
$Comp
L IOBUF #PWR023
U 1 1
P 1550 4700
F 0 "#PWR023" H 1550 4550 50  0001 C CNN
F 1 "IOBUF" H 1550 4840 50  0000 C CNN
F 2 "" H 1550 4700 50  0001 C CNN
F 3 "" H 1550 4700 50  0001 C CNN
	1    1550 4700
	1    0    0    -1  
$EndComp
$Comp
L IOBUF #PWR024
U 1 1
P 1600 2925
F 0 "#PWR024" H 1600 2775 50  0001 C CNN
F 1 "IOBUF" H 1600 3065 50  0000 C CNN
F 2 "" H 1600 2925 50  0001 C CNN
F 3 "" H 1600 2925 50  0001 C CNN
	1    1600 2925
	1    0    0    -1  
$EndComp
$Comp
L IOBUF #PWR025
U 1 1
P 5200 4100
F 0 "#PWR025" H 5200 3950 50  0001 C CNN
F 1 "IOBUF" H 5200 4240 50  0000 C CNN
F 2 "" H 5200 4100 50  0001 C CNN
F 3 "" H 5200 4100 50  0001 C CNN
	1    5200 4100
	1    0    0    -1  
$EndComp
Wire Wire Line
	8625 3000 8625 3500
Wire Wire Line
	8625 3400 8725 3400
Wire Wire Line
	8625 3300 8725 3300
Connection ~ 8625 3400
Wire Wire Line
	8625 3200 8725 3200
Connection ~ 8625 3300
Wire Wire Line
	8625 3100 8725 3100
Connection ~ 8625 3200
Wire Wire Line
	8625 3000 8725 3000
Connection ~ 8625 3100
Wire Wire Line
	8625 2000 8725 2000
Wire Wire Line
	8625 2100 8725 2100
Connection ~ 8625 2000
Wire Wire Line
	8625 1275 9750 1275
Wire Wire Line
	8625 2200 8725 2200
Connection ~ 8625 2100
Wire Wire Line
	8625 1225 8625 2200
Connection ~ 8625 2200
Connection ~ 9750 1275
Wire Wire Line
	8950 1625 9750 1625
Connection ~ 9350 1625
Connection ~ 9350 1275
Wire Wire Line
	8950 1625 8950 1575
Wire Wire Line
	9350 1625 9350 1575
Wire Wire Line
	9750 1625 9750 1575
Connection ~ 9750 1625
Wire Wire Line
	3700 2900 4500 2900
Wire Wire Line
	5750 2800 7100 2800
Wire Wire Line
	5750 3000 6200 3000
Wire Wire Line
	6200 3000 6200 3150
Wire Wire Line
	6200 3150 7100 3150
Wire Wire Line
	7600 2800 7600 3250
Wire Wire Line
	7600 2800 7400 2800
Wire Wire Line
	1725 5300 1250 5300
Wire Wire Line
	1725 5425 1000 5425
Wire Wire Line
	1000 5425 1000 4700
Wire Wire Line
	1725 5175 950  5175
Wire Wire Line
	7400 3150 7600 3150
Connection ~ 7600 3150
Wire Wire Line
	7150 1500 7550 1500
Wire Wire Line
	1475 5550 1475 5850
Wire Wire Line
	1475 5550 1725 5550
Wire Wire Line
	1725 5675 1475 5675
Connection ~ 1475 5675
Wire Wire Line
	3375 6825 3375 4800
Wire Wire Line
	3375 4800 3275 4800
Wire Wire Line
	3275 4925 5700 4925
Wire Wire Line
	3275 5050 4700 5050
Wire Wire Line
	3275 5175 5500 5175
Wire Wire Line
	3275 5300 5400 5300
Wire Wire Line
	3275 5425 5600 5425
Connection ~ 6400 3150
Wire Wire Line
	5800 5550 5800 5025
Wire Wire Line
	5900 5775 5900 4925
Wire Wire Line
	3275 5900 3875 5900
Wire Wire Line
	6800 5125 7425 5125
Wire Wire Line
	6800 5225 7550 5225
Wire Wire Line
	6800 5325 8475 5325
Wire Wire Line
	6400 3150 6400 3125
Wire Wire Line
	6400 2825 6400 2800
Connection ~ 6400 2800
Wire Wire Line
	6800 2825 6800 2800
Connection ~ 6800 2800
Wire Wire Line
	6800 3125 6800 3150
Connection ~ 6800 3150
Wire Wire Line
	5750 2400 6300 2400
Wire Wire Line
	4500 1500 3700 1500
Wire Wire Line
	4500 1600 3700 1600
Wire Wire Line
	4500 1700 3700 1700
Wire Wire Line
	4500 1800 3700 1800
Wire Wire Line
	4500 1900 3700 1900
Wire Wire Line
	4500 2000 3700 2000
Wire Wire Line
	1600 2925 1600 3250
Wire Wire Line
	3275 4550 3575 4550
Wire Wire Line
	3575 4550 3575 3500
Wire Wire Line
	3575 3500 2000 3500
Wire Wire Line
	2000 3650 3375 3650
Wire Wire Line
	3375 3650 3375 4425
Wire Wire Line
	3375 4425 3275 4425
Wire Wire Line
	1600 4000 1600 4100
Wire Wire Line
	1100 4050 1600 4050
Wire Wire Line
	1100 3100 1100 4050
Wire Wire Line
	1100 3800 1200 3800
Connection ~ 1600 4050
Wire Wire Line
	1100 3650 1200 3650
Connection ~ 1100 3800
Wire Wire Line
	1100 3550 1200 3550
Connection ~ 1100 3650
Wire Wire Line
	1100 3450 1200 3450
Connection ~ 1100 3550
Wire Wire Line
	1600 3100 1500 3100
Connection ~ 1600 3100
Wire Wire Line
	1200 3100 1100 3100
Connection ~ 1100 3450
Wire Wire Line
	6550 1500 6850 1500
Wire Wire Line
	5750 1500 6250 1500
Wire Wire Line
	1800 1450 1550 1450
Wire Wire Line
	2400 1450 2700 1450
Wire Wire Line
	2400 1550 2450 1550
Wire Wire Line
	2450 1550 2450 1450
Connection ~ 2450 1450
Wire Wire Line
	2700 1800 2700 1750
Wire Wire Line
	1550 1800 2700 1800
Connection ~ 2100 1800
Wire Wire Line
	1550 1750 1550 1850
Wire Wire Line
	1250 4750 1250 4700
Wire Wire Line
	1250 5300 1250 5050
Wire Wire Line
	4500 2500 3700 2500
Wire Wire Line
	4500 2400 3700 2400
Wire Wire Line
	4500 2700 3700 2700
Wire Wire Line
	4500 2600 3700 2600
Wire Wire Line
	4500 2200 3700 2200
Wire Wire Line
	4500 2100 3700 2100
Wire Wire Line
	4500 2300 3700 2300
Wire Wire Line
	8900 4425 8900 4725
Wire Wire Line
	9000 4475 8900 4475
Connection ~ 8900 4475
Wire Wire Line
	9300 4475 9400 4475
Wire Wire Line
	9300 4925 10125 4925
Wire Wire Line
	9300 5025 10125 5025
Wire Wire Line
	9300 5125 9800 5125
Wire Wire Line
	8500 5125 8050 5125
Connection ~ 8950 1275
Connection ~ 8625 1275
Wire Wire Line
	5300 4600 5300 5550
Connection ~ 5300 5550
Wire Wire Line
	4375 5550 5800 5550
Wire Wire Line
	4075 5550 3275 5550
Wire Wire Line
	4375 5775 5900 5775
Wire Wire Line
	4075 5775 3275 5775
Wire Wire Line
	6700 1600 6700 1500
Connection ~ 6700 1500
Wire Wire Line
	5200 4100 5200 4225
Wire Wire Line
	5200 4175 6100 4175
Wire Wire Line
	5550 4175 5550 4225
Connection ~ 5200 4175
Wire Wire Line
	7425 5650 9800 5650
Wire Wire Line
	9800 5650 9800 5125
Wire Wire Line
	4700 5050 4700 6425
Wire Wire Line
	4700 6425 8150 6425
Wire Wire Line
	8050 5125 8050 6425
Wire Wire Line
	5200 4525 5200 5775
Connection ~ 5200 5775
Wire Wire Line
	5300 4600 5550 4600
Wire Wire Line
	5550 4600 5550 4525
Wire Wire Line
	5950 4175 5950 4225
Connection ~ 5550 4175
Wire Wire Line
	6850 4175 7300 4175
Connection ~ 6850 4175
Connection ~ 5950 4175
Wire Wire Line
	7300 4175 7300 4300
Wire Wire Line
	1550 1450 1550 1400
Wire Wire Line
	2700 1450 2700 1400
Connection ~ 2700 1450
Connection ~ 1550 1450
Wire Wire Line
	2100 1750 2100 1800
Connection ~ 1550 1800
Wire Wire Line
	6850 4625 6800 4625
Wire Wire Line
	6800 4525 6850 4525
Connection ~ 6850 4525
Wire Wire Line
	6150 4525 6100 4525
Wire Wire Line
	6100 4175 6100 4725
Wire Wire Line
	6100 4725 6150 4725
Connection ~ 6100 4525
Wire Wire Line
	6100 5925 6150 5925
Wire Wire Line
	6150 5825 6100 5825
Connection ~ 6100 5925
Wire Wire Line
	6150 5625 6100 5625
Connection ~ 6100 5825
Wire Wire Line
	6800 5825 6850 5825
Wire Wire Line
	6850 5825 6850 6125
Wire Wire Line
	6100 5625 6100 6125
Wire Wire Line
	6150 5525 6000 5525
Wire Wire Line
	6000 5525 6000 6025
Wire Wire Line
	6000 6025 5575 6025
Wire Wire Line
	7300 5525 7300 5950
Wire Wire Line
	950  5175 950  7175
Wire Wire Line
	950  7175 5575 7175
Wire Wire Line
	5575 7175 5575 6025
Wire Wire Line
	5900 4925 6150 4925
Wire Wire Line
	5800 5025 6150 5025
Wire Wire Line
	5600 5425 5600 5125
Wire Wire Line
	5600 5125 6150 5125
Wire Wire Line
	5400 5300 5400 5225
Wire Wire Line
	5400 5225 6150 5225
Wire Wire Line
	6150 5325 5500 5325
Wire Wire Line
	5500 5325 5500 5175
Wire Wire Line
	6150 5425 5700 5425
Wire Wire Line
	5700 5425 5700 4925
Wire Wire Line
	6800 5525 7300 5525
Wire Wire Line
	7425 5125 7425 5650
Wire Wire Line
	7950 5325 7950 5025
Wire Wire Line
	7950 5025 8500 5025
Wire Wire Line
	6800 5425 7550 5425
Wire Wire Line
	7850 5425 8475 5425
Wire Wire Line
	8400 5425 8400 4925
Wire Wire Line
	8400 4925 8500 4925
Wire Wire Line
	6800 5025 7775 5025
Wire Wire Line
	7775 5025 7775 4150
Wire Wire Line
	7775 4150 10025 4150
Wire Wire Line
	10025 4150 10025 5025
Wire Wire Line
	9900 4925 9900 4050
Wire Wire Line
	9900 4050 7675 4050
Wire Wire Line
	7675 4050 7675 4925
Wire Wire Line
	7675 4925 6800 4925
Connection ~ 7950 5325
Connection ~ 8400 5425
Connection ~ 8050 6425
Connection ~ 10025 5025
Connection ~ 9900 4925
Wire Wire Line
	7300 5950 7500 5950
Wire Wire Line
	2125 3350 2125 3500
Connection ~ 2125 3500
Wire Wire Line
	2475 3350 2475 3650
Connection ~ 2475 3650
Wire Wire Line
	2125 3050 2125 3000
Wire Wire Line
	1600 3000 2475 3000
Wire Wire Line
	2475 3000 2475 3050
Connection ~ 2125 3000
Connection ~ 1600 3000
Wire Wire Line
	1725 5050 1550 5050
Wire Wire Line
	1550 5050 1550 4700
Wire Wire Line
	7300 4600 7300 4725
Wire Wire Line
	6850 4100 6850 4625
Wire Wire Line
	6800 4725 7125 4725
Wire Wire Line
	7125 4725 7125 4675
Wire Wire Line
	7125 4675 7300 4675
Connection ~ 7300 4675
$Comp
L R R8
U 1 1
P 4225 5550
F 0 "R8" V 4275 5725 50  0000 C CNN
F 1 "22R0" V 4275 5325 50  0000 C CNN
F 2 "Resistors_SMD:R_0603" V 4155 5550 50  0001 C CNN
F 3 "" H 4225 5550 50  0000 C CNN
F 4 "RES, 22R0, 1%, 0.1W, 0603" V 4225 5550 60  0001 C CNN "BOM Description"
	1    4225 5550
	0    -1   -1   0   
$EndComp
$Comp
L R R9
U 1 1
P 4225 5775
F 0 "R9" V 4275 5950 50  0000 C CNN
F 1 "22R0" V 4275 5550 50  0000 C CNN
F 2 "Resistors_SMD:R_0603" V 4155 5775 50  0001 C CNN
F 3 "" H 4225 5775 50  0000 C CNN
F 4 "RES, 22R0, 1%, 0.1W, 0603" V 4225 5775 60  0001 C CNN "BOM Description"
	1    4225 5775
	0    -1   -1   0   
$EndComp
$Comp
L R R7
U 1 1
P 7700 5425
F 0 "R7" V 7725 5600 50  0000 C CNN
F 1 "22R0" V 7725 5200 50  0000 C CNN
F 2 "Resistors_SMD:R_0603" V 7630 5425 50  0001 C CNN
F 3 "" H 7700 5425 50  0000 C CNN
F 4 "RES, 22R0, 1%, 0.1W, 0603" V 7700 5425 60  0001 C CNN "BOM Description"
	1    7700 5425
	0    -1   -1   0   
$EndComp
$EndSCHEMATC
